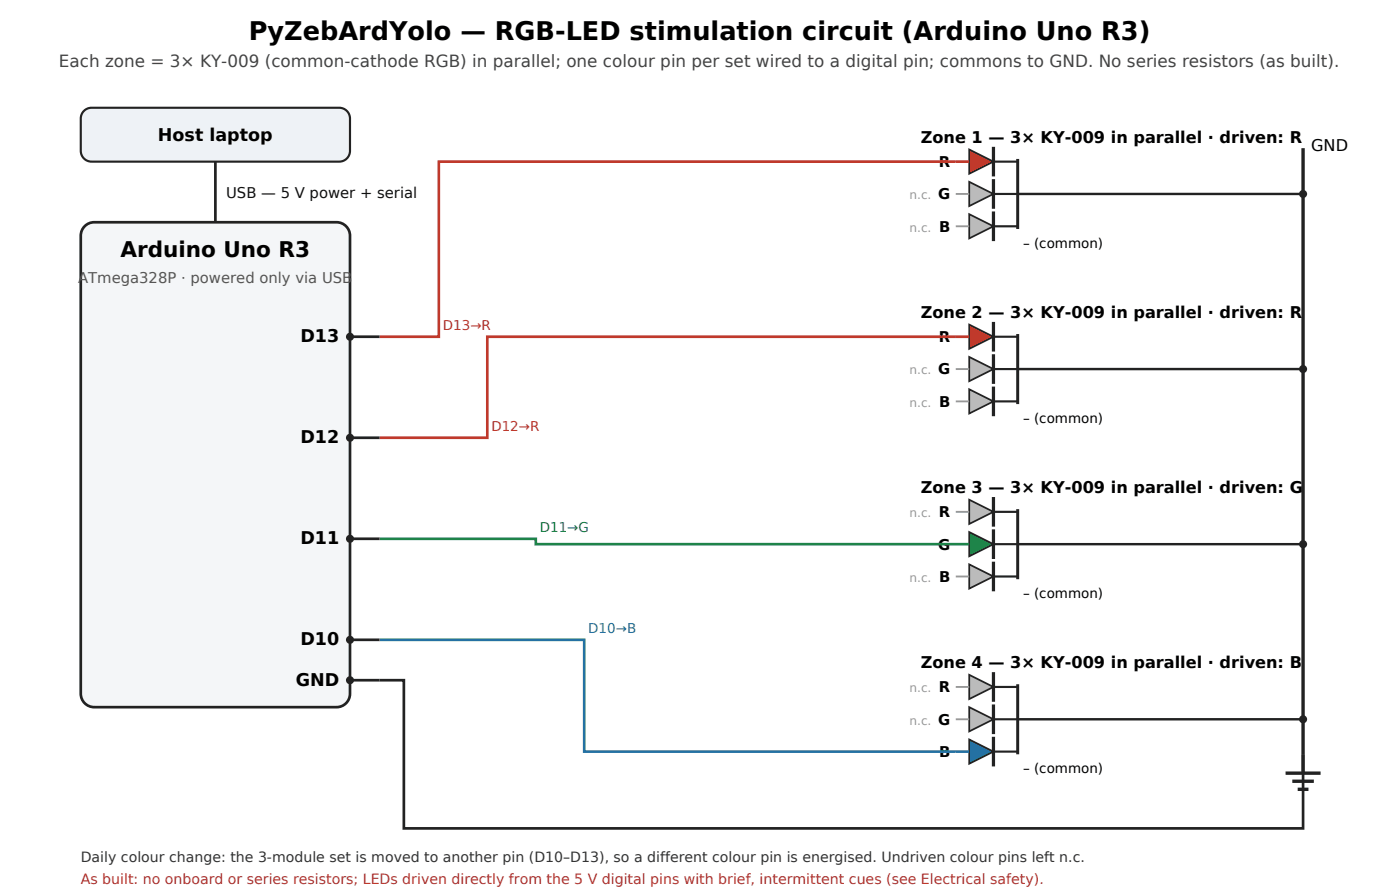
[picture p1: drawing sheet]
<svg xmlns="http://www.w3.org/2000/svg" width="275mm" height="175mm" viewBox="0 0 275 175" stroke-linecap="round" stroke-linejoin="round" font-family="sans-serif">
<path d="M16.5 21.8l.9-.6h.6h48.7a2.12 2.12 0 0 1 2.1 2.1v6.3a2.12 2.12 0 0 1-2.1 2.1h-48.7a2.12 2.12 0 0 1-2.1-2.1v-6.3l.1-.6z" fill="#eef2f6" stroke="#222" stroke-width=".42"/>
<path d="M42.3 31.7v12" fill="none" stroke="#222" stroke-width=".53"/>
<path d="M16.5 44.6a2.64 2.64 0 0 1 2-.9h47.6a2.64 2.64 0 0 1 2.7 2.6v90a2.64 2.64 0 0 1-2.7 2.6h-47.6a2.64 2.64 0 0 1-2.6-2.6v-90v-.6z" fill="#f4f6f8" stroke="#222" stroke-width=".53"/>
<path d="M68.8 66.1h5.8" fill="none" stroke="#222" stroke-width=".53"/>
<circle cx="68.8" cy="66.1" r=".79" fill="#222"/>
<path d="M68.8 86h5.8" fill="none" stroke="#222" stroke-width=".53"/>
<circle cx="68.8" cy="86" r=".79" fill="#222"/>
<path d="M68.8 105.8h5.8" fill="none" stroke="#222" stroke-width=".53"/>
<circle cx="68.8" cy="105.8" r=".79" fill="#222"/>
<path d="M68.8 125.7h5.8" fill="none" stroke="#222" stroke-width=".53"/>
<circle cx="68.8" cy="125.7" r=".79" fill="#222"/>
<path d="M68.8 133.6h5.8" fill="none" stroke="#222" stroke-width=".53"/>
<circle cx="68.8" cy="133.6" r=".79" fill="#222"/>
<path d="M256.1 29.1v122.8M252.7 151.9h6.9M254 153.5h4.2M255.1 155h2.1" fill="none" stroke="#222" stroke-width=".66" stroke-linecap="butt"/>
<path d="M74.6 133.6h4.8v29.1h176.7v-14.5" fill="none" stroke="#222" stroke-width=".53"/>
<path d="M190.5 29.4l4.8 2.3-4.8 2.4z" fill="#c0392b" stroke="#222" stroke-width=".34"/>
<path d="M195.3 28.8v5.9" fill="none" stroke="#222" stroke-width=".64" stroke-linecap="butt"/>
<path d="M195.3 31.7h4.7" fill="none" stroke="#222" stroke-width=".42"/>
<path d="M187.9 31.7h2.6" fill="none" stroke="#c0392b" stroke-width=".53"/>
<path d="M190.5 35.7l4.8 2.4-4.8 2.4z" fill="#bbb" stroke="#222" stroke-width=".34"/>
<path d="M195.3 35.2v5.8" fill="none" stroke="#222" stroke-width=".64" stroke-linecap="butt"/>
<path d="M195.3 38.1h4.7" fill="none" stroke="#222" stroke-width=".42"/>
<path d="M187.9 38.1h2.6" fill="none" stroke="#999" stroke-width=".37"/>
<path d="M190.5 42.1l4.8 2.3-4.8 2.4z" fill="#bbb" stroke="#222" stroke-width=".34"/>
<path d="M195.3 41.5v5.9" fill="none" stroke="#222" stroke-width=".64" stroke-linecap="butt"/>
<path d="M195.3 44.4h4.7" fill="none" stroke="#222" stroke-width=".42"/>
<path d="M187.9 44.4h2.6" fill="none" stroke="#999" stroke-width=".37"/>
<path d="M200 31.2v13.8" fill="none" stroke="#222" stroke-width=".58"/>
<path d="M200 38.1h56.1" fill="none" stroke="#222" stroke-width=".48"/>
<circle cx="256.1" cy="38.1" r=".79" fill="#222"/>
<path d="M187.9 31.7h-101.6v34.4h-11.7" fill="none" stroke="#c0392b" stroke-width=".53"/>
<path d="M190.5 63.8l4.8 2.3-4.8 2.4z" fill="#c0392b" stroke="#222" stroke-width=".34"/>
<path d="M195.3 63.2v5.9" fill="none" stroke="#222" stroke-width=".64" stroke-linecap="butt"/>
<path d="M195.3 66.1h4.7" fill="none" stroke="#222" stroke-width=".42"/>
<path d="M187.9 66.1h2.6" fill="none" stroke="#c0392b" stroke-width=".53"/>
<path d="M190.5 70.1l4.8 2.4-4.8 2.4z" fill="#bbb" stroke="#222" stroke-width=".34"/>
<path d="M195.3 69.6v5.8" fill="none" stroke="#222" stroke-width=".64" stroke-linecap="butt"/>
<path d="M195.3 72.5h4.7" fill="none" stroke="#222" stroke-width=".42"/>
<path d="M187.9 72.5h2.6" fill="none" stroke="#999" stroke-width=".37"/>
<path d="M190.5 76.5l4.8 2.3-4.8 2.4z" fill="#bbb" stroke="#222" stroke-width=".34"/>
<path d="M195.3 75.9v5.9" fill="none" stroke="#222" stroke-width=".64" stroke-linecap="butt"/>
<path d="M195.3 78.8h4.7" fill="none" stroke="#222" stroke-width=".42"/>
<path d="M187.9 78.8h2.6" fill="none" stroke="#999" stroke-width=".37"/>
<path d="M200 65.6v13.8" fill="none" stroke="#222" stroke-width=".58"/>
<path d="M200 72.5h56.1" fill="none" stroke="#222" stroke-width=".48"/>
<circle cx="256.1" cy="72.5" r=".79" fill="#222"/>
<path d="M187.9 66.1h-92.1v19.9h-21.2" fill="none" stroke="#c0392b" stroke-width=".53"/>
<path d="M190.5 98.2l4.8 2.3-4.8 2.4z" fill="#bbb" stroke="#222" stroke-width=".34"/>
<path d="M195.3 97.6v5.9" fill="none" stroke="#222" stroke-width=".64" stroke-linecap="butt"/>
<path d="M195.3 100.5h4.7" fill="none" stroke="#222" stroke-width=".42"/>
<path d="M187.9 100.5h2.6" fill="none" stroke="#999" stroke-width=".37"/>
<path d="M190.5 104.5l4.8 2.4-4.8 2.4z" fill="#1e8449" stroke="#222" stroke-width=".34"/>
<path d="M195.3 104v5.8" fill="none" stroke="#222" stroke-width=".64" stroke-linecap="butt"/>
<path d="M195.3 106.9h4.7" fill="none" stroke="#222" stroke-width=".42"/>
<path d="M187.9 106.9h2.6" fill="none" stroke="#1e8449" stroke-width=".53"/>
<path d="M190.5 110.9l4.8 2.3-4.8 2.4z" fill="#bbb" stroke="#222" stroke-width=".34"/>
<path d="M195.3 110.3v5.9" fill="none" stroke="#222" stroke-width=".64" stroke-linecap="butt"/>
<path d="M195.3 113.2h4.7" fill="none" stroke="#222" stroke-width=".42"/>
<path d="M187.9 113.2h2.6" fill="none" stroke="#999" stroke-width=".37"/>
<path d="M200 100v13.8" fill="none" stroke="#222" stroke-width=".58"/>
<path d="M200 106.9h56.1" fill="none" stroke="#222" stroke-width=".48"/>
<circle cx="256.1" cy="106.9" r=".79" fill="#222"/>
<path d="M74.6 105.8h30.7v1.1h82.6" fill="none" stroke="#1e8449" stroke-width=".53"/>
<path d="M190.5 132.6l4.8 2.3-4.8 2.4z" fill="#bbb" stroke="#222" stroke-width=".34"/>
<path d="M195.3 132v5.8" fill="none" stroke="#222" stroke-width=".64" stroke-linecap="butt"/>
<path d="M195.3 134.9h4.7" fill="none" stroke="#222" stroke-width=".42"/>
<path d="M187.9 134.9h2.6" fill="none" stroke="#999" stroke-width=".37"/>
<path d="M190.5 138.9l4.8 2.4-4.8 2.4z" fill="#bbb" stroke="#222" stroke-width=".34"/>
<path d="M195.3 138.4v5.8" fill="none" stroke="#222" stroke-width=".64" stroke-linecap="butt"/>
<path d="M195.3 141.3h4.7" fill="none" stroke="#222" stroke-width=".42"/>
<path d="M187.9 141.3h2.6" fill="none" stroke="#999" stroke-width=".37"/>
<path d="M190.5 145.3l4.8 2.3-4.8 2.4z" fill="#2471a3" stroke="#222" stroke-width=".34"/>
<path d="M195.3 144.7v5.8" fill="none" stroke="#222" stroke-width=".64" stroke-linecap="butt"/>
<path d="M195.3 147.6h4.7" fill="none" stroke="#222" stroke-width=".42"/>
<path d="M187.9 147.6h2.6" fill="none" stroke="#2471a3" stroke-width=".53"/>
<path d="M200 134.4v13.8" fill="none" stroke="#222" stroke-width=".58"/>
<path d="M200 141.3h56.1" fill="none" stroke="#222" stroke-width=".48"/>
<circle cx="256.1" cy="141.3" r=".79" fill="#222"/>
<path d="M74.6 125.7h40.2v21.9h73.1" fill="none" stroke="#2471a3" stroke-width=".53"/>
<text font-size="5" x="48.9" y="7.9">PyZebArdYolo — RGB-LED stimulation circuit (Arduino Uno R3)</text>
<text font-size="4.2" x="23.7" y="50.5">Arduino Uno R3</text>
<g font-size="3.4">
<text x="31.1" y="27.8">Host laptop</text>
<text x="59" y="67.2">D13</text>
<text x="59" y="87">D12</text>
<text x="59" y="106.9">D11</text>
<text x="59" y="126.7">D10</text>
<text x="58.1" y="134.7">GND</text>
</g>
<text font-size="3.3" fill="#444" x="11.6" y="13.2">Each zone = 3× KY-009 (common-cathode RGB) in parallel; one colour pin per set wired to a digital pin; commons to GND. No series resistors (as built).</text>
<g font-size="3.2">
<text x="181" y="28">Zone 1 — 3× KY-009 in parallel · driven: R</text>
<text x="257.7" y="29.6">GND</text>
<text x="181" y="62.4">Zone 2 — 3× KY-009 in parallel · driven: R</text>
<text x="181" y="96.8">Zone 3 — 3× KY-009 in parallel · driven: G</text>
<text x="181" y="131.2">Zone 4 — 3× KY-009 in parallel · driven: B</text>
</g>
<g font-size="2.9">
<text x="184.6" y="32.8">R</text>
<text x="184.4" y="39.2">G</text>
<text x="184.6" y="45.5">B</text>
<text x="184.6" y="67.2">R</text>
<text x="184.4" y="73.6">G</text>
<text x="184.6" y="79.9">B</text>
<text x="184.6" y="101.6">R</text>
<text x="184.4" y="107.9">G</text>
<text x="184.6" y="114.3">B</text>
<text x="184.6" y="136">R</text>
<text x="184.4" y="142.3">G</text>
<text x="184.6" y="148.7">B</text>
</g>
<text font-size="2.9" fill="#111" x="44.4" y="38.9">USB — 5 V power + serial</text>
<text font-size="2.9" fill="#555" x="15.4" y="55.6">ATmega328P · powered only via USB</text>
<text font-size="2.8" fill="#333" x="15.9" y="169.3">Daily colour change: the 3-module set is moved to another pin (D10–D13), so a different colour pin is energised. Undriven colour pins left n.c.</text>
<text font-size="2.8" fill="#a33" x="15.9" y="173.6">As built: no onboard or series resistors; LEDs driven directly from the 5 V digital pins with brief, intermittent cues (see Electrical safety).</text>
<g font-size="2.6">
<text x="201.1" y="48.7">– (common)</text>
<text x="201.1" y="83.1">– (common)</text>
<text x="201.1" y="117.5">– (common)</text>
<text x="201.1" y="151.9">– (common)</text>
</g>
<g font-size="2.6" fill="#c0392b">
<text x="87" y="64.8">D13→R</text>
<text x="96.6" y="84.7">D12→R</text>
</g>
<text font-size="2.6" fill="#1e8449" x="106.1" y="104.5">D11→G</text>
<text font-size="2.6" fill="#2471a3" x="115.6" y="124.4">D10→B</text>
<g font-size="2.4" fill="#999">
<text x="178.8" y="39.2">n.c.</text>
<text x="178.8" y="45.5">n.c.</text>
<text x="178.8" y="73.6">n.c.</text>
<text x="178.8" y="79.9">n.c.</text>
<text x="178.8" y="101.6">n.c.</text>
<text x="178.8" y="114.3">n.c.</text>
<text x="178.8" y="136">n.c.</text>
<text x="178.8" y="142.3">n.c.</text>
</g>
</svg>
